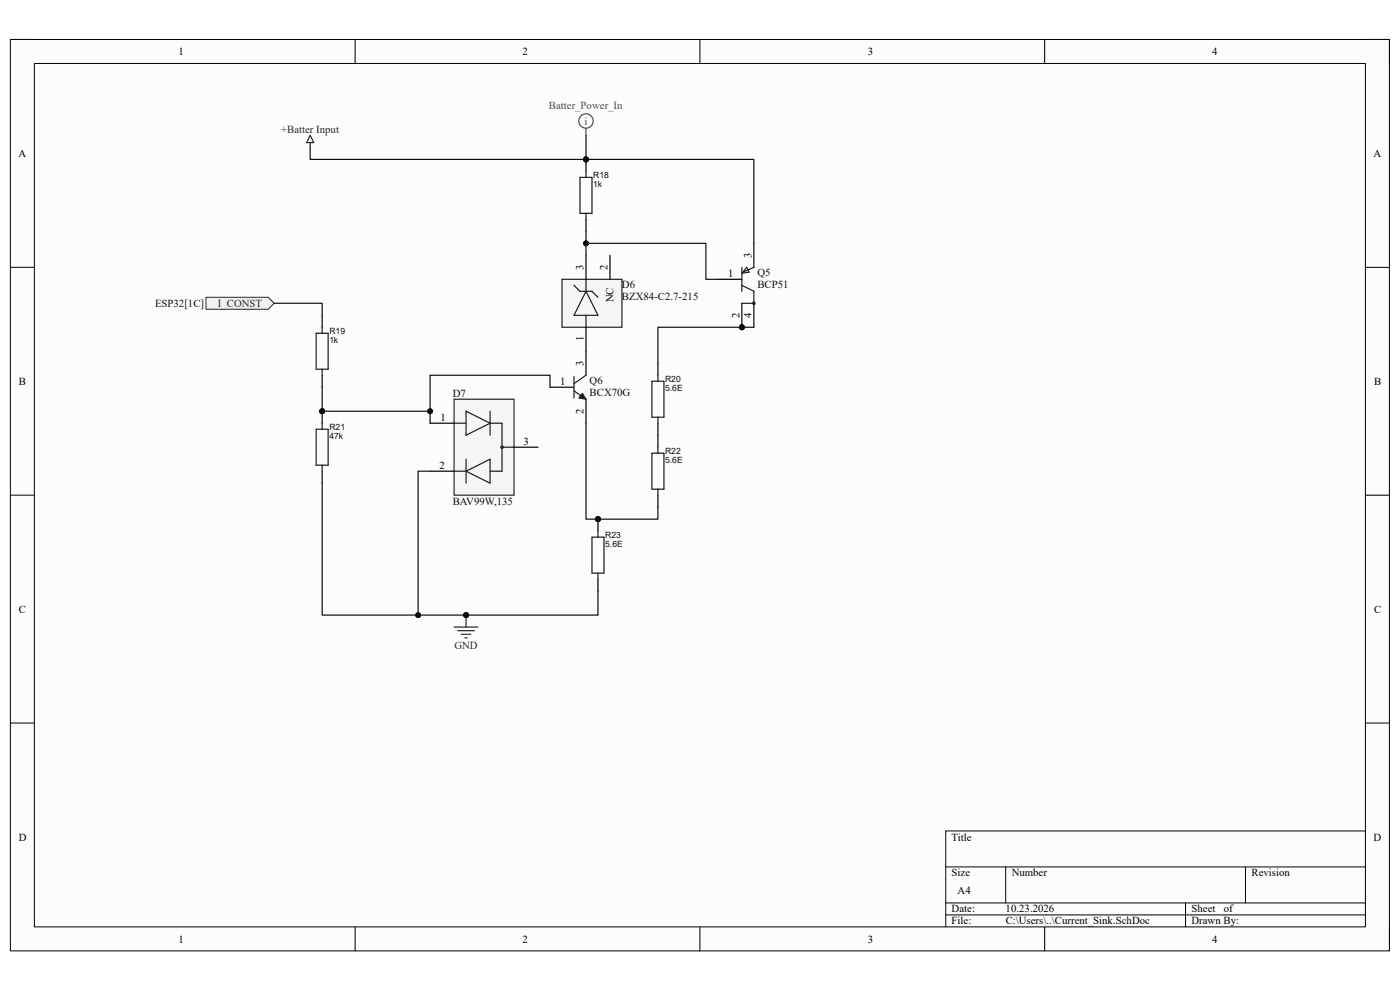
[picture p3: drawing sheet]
<svg xmlns="http://www.w3.org/2000/svg" width="297mm" height="210mm" viewBox="0 0 297 210" stroke-linecap="round" stroke-linejoin="round" font-family="sans-serif">
<path d="M2.2 8.4h292.6v193.3h-292.6z" fill-rule="evenodd" fill="#fcfcfc"/>
<path d="M2.2 8.4h292.6v193.3h-292.6z" fill="none" stroke="#000" stroke-width=".21"/>
<path d="M7.3 13.5h282.4v183.1h-282.4z" fill-rule="evenodd" fill="#fcfcfc"/>
<g fill="none" stroke="#000" stroke-width=".21">
<path d="M2.2 8.4h5.1M7.3 13.5h282.4v183.1h-282.4zM75.3 8.4v5.1M148.5 8.4v5.1M221.6 8.4v5.1M289.7 8.4h5.1v5.1M2.2 56.7h5.1M289.7 56.7h5.1M2.2 105h5.1M289.7 105.1h5.1M2.2 153.4h5.1M289.7 153.4h5.1"/>
<path d="M289.7 176.3h-89.1v20.3M75.3 196.6v5.1M148.5 196.6v5.1M200.6 183.9h89.1M200.6 191.5h89.1M200.6 194.1h89.1M213.4 183.9v7.6M221.6 196.6v5.1M251.5 191.5v5.1M264.2 183.9v7.6M294.8 196.6v5.1"/>
</g>
<circle cx="124.3" cy="33.8" r=".51" fill="#0e0e0e"/>
<circle cx="124.3" cy="33.8" r=".51" fill="none" stroke="#0e0e0e" stroke-width=".21"/>
<path d="M124.3 33.8v2.6M124.3 46.5v2.6" fill="none" stroke="#000" stroke-width=".25"/>
<circle cx="124.3" cy="33.8" r=".51" fill="#0e0e0e"/>
<circle cx="124.3" cy="33.8" r=".51" fill="none" stroke="#0e0e0e" stroke-width=".21"/>
<path d="M123 37.6h2.6v7.7h-2.6zM124.3 36.4v1.2M124.3 45.3v1.2" fill="none" stroke="#1c1c1c" stroke-width=".25"/>
<circle cx="157.4" cy="69.4" r=".51" fill="#0e0e0e"/>
<circle cx="157.4" cy="69.4" r=".51" fill="none" stroke="#0e0e0e" stroke-width=".21"/>
<g fill="none" stroke="#1c1c1c" stroke-width=".25">
<path d="M157.4 56.7v5.1M158.4 56.7l.5 1-1.5 .3zM159.9 56.7l-2.3 1M157.4 60.5l2.5 1.3v2.5h-2.5"/>
<circle cx="159.9" cy="64.3" r=".25"/>
</g>
<path d="M152.3 59.3h5.1M159.9 51.6v5.1M157.4 64.3v5.1M159.9 64.3v5.1" fill="none" stroke="#000" stroke-width=".25"/>
<circle cx="157.4" cy="69.4" r=".51" fill="#0e0e0e"/>
<circle cx="157.4" cy="69.4" r=".51" fill="none" stroke="#0e0e0e" stroke-width=".21"/>
<path d="M124.3 74.5v5.1M139.6 77.1v2.5M116.7 82.1h5.1M124.3 84.7v5.1M139.6 89.8v5.1M139.6 105v2.6" fill="none" stroke="#000" stroke-width=".25"/>
<path d="M121.8 79.9v4.5M124.3 79.6l-2.5 1.8M139.6 79.6v1.3M121.8 82.9l2.5 1.8M138.3 80.9h2.6v7.6h-2.6zM138.3 96.1h2.6v7.7h-2.6zM139.6 88.5v1.3M139.6 94.9v1.2M139.6 103.8v1.2" fill="none" stroke="#1c1c1c" stroke-width=".25"/>
<path d="M123.5 83.4l.8 1.3-1.5-.3z" fill="#1c1c1c"/>
<path d="M123.5 83.4l.8 1.3-1.5-.3z" fill="none" stroke="#1c1c1c" stroke-width=".21"/>
<path d="M96.3 84.7h12.8v20.3h-12.8z" fill-rule="evenodd" fill="#f5f5f5"/>
<path d="M96.3 84.7h12.8v20.3h-12.8z" fill="none" stroke="#262626" stroke-width=".25"/>
<g fill="none" stroke="#1c1c1c" stroke-width=".25">
<path d="M96.3 89.8h2.6M96.3 100h2.6M98.9 87.2l5.1 2.6-5.1 2.5zM98.9 97.4v5.1M98.9 100l5.1-2.6v5.1zM104 87.2v5.1M104 89.8h2.5v10.2h-2.5M106.5 94.9h2.6"/>
<circle cx="106.5" cy="94.9" r=".25"/>
</g>
<path d="M91.2 89.8h5.1M91.2 100h5.1M109.1 94.9h5" fill="none" stroke="#000" stroke-width=".25"/>
<circle cx="126.9" cy="110.1" r=".51" fill="#0e0e0e"/>
<circle cx="126.9" cy="110.1" r=".51" fill="none" stroke="#0e0e0e" stroke-width=".21"/>
<path d="M126.9 110.1v2.6M126.9 122.9v2.5" fill="none" stroke="#000" stroke-width=".25"/>
<circle cx="126.9" cy="110.1" r=".51" fill="#0e0e0e"/>
<circle cx="126.9" cy="110.1" r=".51" fill="none" stroke="#0e0e0e" stroke-width=".21"/>
<path d="M67.1 70.7h2.5v7.6h-2.5zM68.3 69.4v1.3M68.3 78.3v1.3M125.6 114h2.5v7.6h-2.5zM126.9 112.7v1.3M126.9 121.6v1.3" fill="none" stroke="#1c1c1c" stroke-width=".25"/>
<path d="M68.3 66.9v2.5M68.3 79.6v2.5" fill="none" stroke="#000" stroke-width=".25"/>
<circle cx="68.3" cy="87.2" r=".51" fill="#0e0e0e"/>
<circle cx="68.3" cy="87.2" r=".51" fill="none" stroke="#0e0e0e" stroke-width=".21"/>
<path d="M68.3 87.2v2.6M68.3 100v2.5" fill="none" stroke="#000" stroke-width=".25"/>
<circle cx="68.3" cy="87.2" r=".51" fill="#0e0e0e"/>
<circle cx="68.3" cy="87.2" r=".51" fill="none" stroke="#0e0e0e" stroke-width=".21"/>
<path d="M67.1 91.1h2.5v7.6h-2.5zM68.3 89.8v1.3M68.3 98.7v1.3" fill="none" stroke="#1c1c1c" stroke-width=".25"/>
<path d="M96.3 133h5.1M97.1 133.8h3.6M97.9 134.6h2M98.6 135.3h.5M98.9 130.5v2.5" fill="none" stroke="#262626" stroke-width=".25"/>
<circle cx="98.9" cy="130.5" r=".51" fill="#0e0e0e"/>
<circle cx="98.9" cy="130.5" r=".51" fill="none" stroke="#0e0e0e" stroke-width=".21"/>
<path d="M119.2 59.3h12.7v10.1h-12.7z" fill-rule="evenodd" fill="#f5f5f5"/>
<path d="M119.2 59.3h12.7v10.1h-12.7z" fill="none" stroke="#262626" stroke-width=".25"/>
<path d="M124.3 59.3v2.5M121.8 60.5l1.2 1.3h2.6l1.3 1.3M124.3 61.8l2.6 5.1h-5.1zM124.3 66.9v2.5" fill="none" stroke="#1c1c1c" stroke-width=".25"/>
<path d="M124.3 54.2v5.1M129.4 54.2v5.1M124.3 69.4v5.1" fill="none" stroke="#000" stroke-width=".25"/>
<path d="M157.4 69.4h-17.8v7.7" fill="none" stroke="#0e0e0e" stroke-width=".25"/>
<circle cx="157.4" cy="69.4" r=".51" fill="#0e0e0e"/>
<circle cx="157.4" cy="69.4" r=".51" fill="none" stroke="#0e0e0e" stroke-width=".21"/>
<path d="M68.3 82.1v5.1" fill="none" stroke="#0e0e0e" stroke-width=".25"/>
<circle cx="68.3" cy="87.2" r=".51" fill="#0e0e0e"/>
<circle cx="68.3" cy="87.2" r=".51" fill="none" stroke="#0e0e0e" stroke-width=".21"/>
<path d="M68.3 87.2h22.9v2.6" fill="none" stroke="#0e0e0e" stroke-width=".25"/>
<circle cx="68.3" cy="87.2" r=".51" fill="#0e0e0e"/>
<circle cx="68.3" cy="87.2" r=".51" fill="none" stroke="#0e0e0e" stroke-width=".21"/>
<circle cx="91.2" cy="87.2" r=".51" fill="#0e0e0e"/>
<circle cx="91.2" cy="87.2" r=".51" fill="none" stroke="#0e0e0e" stroke-width=".21"/>
<path d="M116.7 82.1v-2.5h-25.5v7.6" fill="none" stroke="#0e0e0e" stroke-width=".25"/>
<circle cx="91.2" cy="87.2" r=".51" fill="#0e0e0e"/>
<circle cx="91.2" cy="87.2" r=".51" fill="none" stroke="#0e0e0e" stroke-width=".21"/>
<path d="M124.3 89.8v20.3h2.6" fill="none" stroke="#0e0e0e" stroke-width=".25"/>
<circle cx="126.9" cy="110.1" r=".51" fill="#0e0e0e"/>
<circle cx="126.9" cy="110.1" r=".51" fill="none" stroke="#0e0e0e" stroke-width=".21"/>
<path d="M139.6 107.6v2.5h-12.7" fill="none" stroke="#0e0e0e" stroke-width=".25"/>
<circle cx="126.9" cy="110.1" r=".51" fill="#0e0e0e"/>
<circle cx="126.9" cy="110.1" r=".51" fill="none" stroke="#0e0e0e" stroke-width=".21"/>
<path d="M157.4 69.4h2.5" fill="none" stroke="#0e0e0e" stroke-width=".25"/>
<circle cx="157.4" cy="69.4" r=".51" fill="#0e0e0e"/>
<circle cx="157.4" cy="69.4" r=".51" fill="none" stroke="#0e0e0e" stroke-width=".21"/>
<path d="M124.3 49.1v5.1" fill="none" stroke="#0e0e0e" stroke-width=".25"/>
<circle cx="124.3" cy="51.6" r=".51" fill="#0e0e0e"/>
<circle cx="124.3" cy="51.6" r=".51" fill="none" stroke="#0e0e0e" stroke-width=".21"/>
<path d="M124.3 51.6h25.5v7.7h2.5" fill="none" stroke="#0e0e0e" stroke-width=".25"/>
<circle cx="124.3" cy="51.6" r=".51" fill="#0e0e0e"/>
<circle cx="124.3" cy="51.6" r=".51" fill="none" stroke="#0e0e0e" stroke-width=".21"/>
<path d="M124.3 33.8h35.6v17.8" fill="none" stroke="#0e0e0e" stroke-width=".25"/>
<circle cx="124.3" cy="33.8" r=".51" fill="#0e0e0e"/>
<circle cx="124.3" cy="33.8" r=".51" fill="none" stroke="#0e0e0e" stroke-width=".21"/>
<path d="M68.3 102.5v28h30.6" fill="none" stroke="#0e0e0e" stroke-width=".25"/>
<circle cx="88.7" cy="130.5" r=".51" fill="#0e0e0e"/>
<circle cx="88.7" cy="130.5" r=".51" fill="none" stroke="#0e0e0e" stroke-width=".21"/>
<circle cx="98.9" cy="130.5" r=".51" fill="#0e0e0e"/>
<circle cx="98.9" cy="130.5" r=".51" fill="none" stroke="#0e0e0e" stroke-width=".21"/>
<path d="M91.2 100h-2.5v30.5" fill="none" stroke="#0e0e0e" stroke-width=".25"/>
<circle cx="88.7" cy="130.5" r=".51" fill="#0e0e0e"/>
<circle cx="88.7" cy="130.5" r=".51" fill="none" stroke="#0e0e0e" stroke-width=".21"/>
<path d="M126.9 125.4v5.1h-28" fill="none" stroke="#0e0e0e" stroke-width=".25"/>
<circle cx="98.9" cy="130.5" r=".51" fill="#0e0e0e"/>
<circle cx="98.9" cy="130.5" r=".51" fill="none" stroke="#0e0e0e" stroke-width=".21"/>
<path d="M43.7 63.1h13.2l1.3 1.2-1.3 1.3h-13.2z" fill-rule="evenodd" fill="#f0f0f0"/>
<path d="M43.7 63.1h13.2l1.3 1.2-1.3 1.3h-13.2z" fill="none" stroke="#262626" stroke-width=".21"/>
<path d="M65.8 31.3v2.5h58.5M58.2 64.3h10.1v2.6" fill="none" stroke="#0e0e0e" stroke-width=".25"/>
<path d="M65.8 28.7l.8 1.5h-1.6zM65.8 30.2v1.1" fill="none" stroke="#262626" stroke-width=".25"/>
<circle cx="124.3" cy="33.8" r=".51" fill="#0e0e0e"/>
<circle cx="124.3" cy="33.8" r=".51" fill="none" stroke="#0e0e0e" stroke-width=".21"/>
<g fill="none" stroke="#4c4c4c" stroke-width=".25">
<path d="M124.3 27.2v1.5"/>
<circle cx="124.3" cy="25.7" r="1.53"/>
</g>
<path d="M124.3 28.7v5.1" fill="none" stroke="#0e0e0e" stroke-width=".25"/>
<circle cx="124.3" cy="33.8" r=".51" fill="#0e0e0e"/>
<circle cx="124.3" cy="33.8" r=".51" fill="none" stroke="#0e0e0e" stroke-width=".21"/>
<g font-size="2.3">
<text x="37.9" y="11.7">1</text>
<text x="110.9" y="11.7">2</text>
<text x="184.1" y="11.7">3</text>
<text x="257.1" y="11.7">4</text>
<text x="3.9" y="33.3">A</text>
<text x="291.4" y="33.3">A</text>
<text x="123.8" y="57.2" transform="rotate(-90 123.8 57.2)">3</text>
<text x="128.9" y="57.2" transform="rotate(-90 128.9 57.2)">2</text>
<text x="154.5" y="58.7">1</text>
<text x="159.4" y="54.7" transform="rotate(-90 159.4 54.7)">3</text>
<text x="130.2" y="64.1" transform="rotate(-90 130.2 64.1)">NC</text>
<text x="156.9" y="67.4" transform="rotate(-90 156.9 67.4)">2</text>
<text x="159.4" y="67.4" transform="rotate(-90 159.4 67.4)">4</text>
<text x="123.8" y="77.6" transform="rotate(-90 123.8 77.6)">3</text>
<text x="123.8" y="72.3" transform="rotate(-90 123.8 72.3)">1</text>
<text x="4" y="81.6">B</text>
<text x="118.9" y="81.6">1</text>
<text x="291.5" y="81.6">B</text>
<text x="93.4" y="89.3">1</text>
<text x="123.8" y="87.8" transform="rotate(-90 123.8 87.8)">2</text>
<text x="111.1" y="94.4">3</text>
<text x="93.3" y="99.4">2</text>
<text x="4" y="130">C</text>
<text x="291.5" y="130">C</text>
<text x="4" y="178.3">D</text>
<text x="201.9" y="178.3">Title</text>
<text x="291.4" y="178.3">D</text>
<text x="201.9" y="185.9">Size</text>
<text x="214.6" y="185.9">Number</text>
<text x="265.5" y="185.9">Revision</text>
<text x="203.2" y="189.7">A4</text>
<text x="201.9" y="193.5">Date:</text>
<text x="201.9" y="196.1">File:</text>
<text x="213.3" y="193.5">10.23.2026</text>
<text x="213.4" y="196.1">C:\Users\..\Current_Sink.SchDoc</text>
<text x="252.8" y="196.1">Drawn By:</text>
<text x="252.8" y="193.5">Sheet</text>
<text x="259.6" y="193.5">of</text>
<text x="37.9" y="199.9">1</text>
<text x="110.9" y="199.9">2</text>
<text x="184.1" y="199.9">3</text>
<text x="257.1" y="199.9">4</text>
</g>
<g font-size="2.3" fill="#4c4c4c">
<text x="116.5" y="23.1">Batter_Power_In</text>
<text x="124" y="26.4">i</text>
</g>
<g font-size="2.3" fill="#262626">
<text x="59.6" y="28.2">+Batter Input</text>
<text x="46.2" y="65.1">I_CONST</text>
<text x="96.4" y="137.6">GND</text>
</g>
<g font-size="2.3" fill="#0e0e0e">
<text x="160.7" y="58.5">Q5</text>
<text x="32.9" y="65.1">ESP32[1C]</text>
<text x="132" y="61">D6</text>
<text x="132" y="63.6">BZX84-C2.7-215</text>
<text x="160.7" y="61">BCP51</text>
<text x="125.1" y="81.4">Q6</text>
<text x="125.1" y="83.9">BCX70G</text>
<text x="96.1" y="84.2">D7</text>
<text x="96.1" y="107.1">BAV99W,135</text>
</g>
<g font-size="1.8" fill="#0e0e0e">
<text x="125.9" y="37.7">R18</text>
<text x="125.9" y="39.8">1k</text>
<text x="69.9" y="70.8">R19</text>
<text x="69.9" y="72.9">1k</text>
<text x="141.1" y="81">R20</text>
<text x="141.1" y="83">5.6E</text>
<text x="69.9" y="91.1">R21</text>
<text x="69.9" y="93.2">47k</text>
<text x="141.1" y="96.2">R22</text>
<text x="141.1" y="98.3">5.6E</text>
<text x="128.4" y="114">R23</text>
<text x="128.4" y="116.1">5.6E</text>
</g>
</svg>
